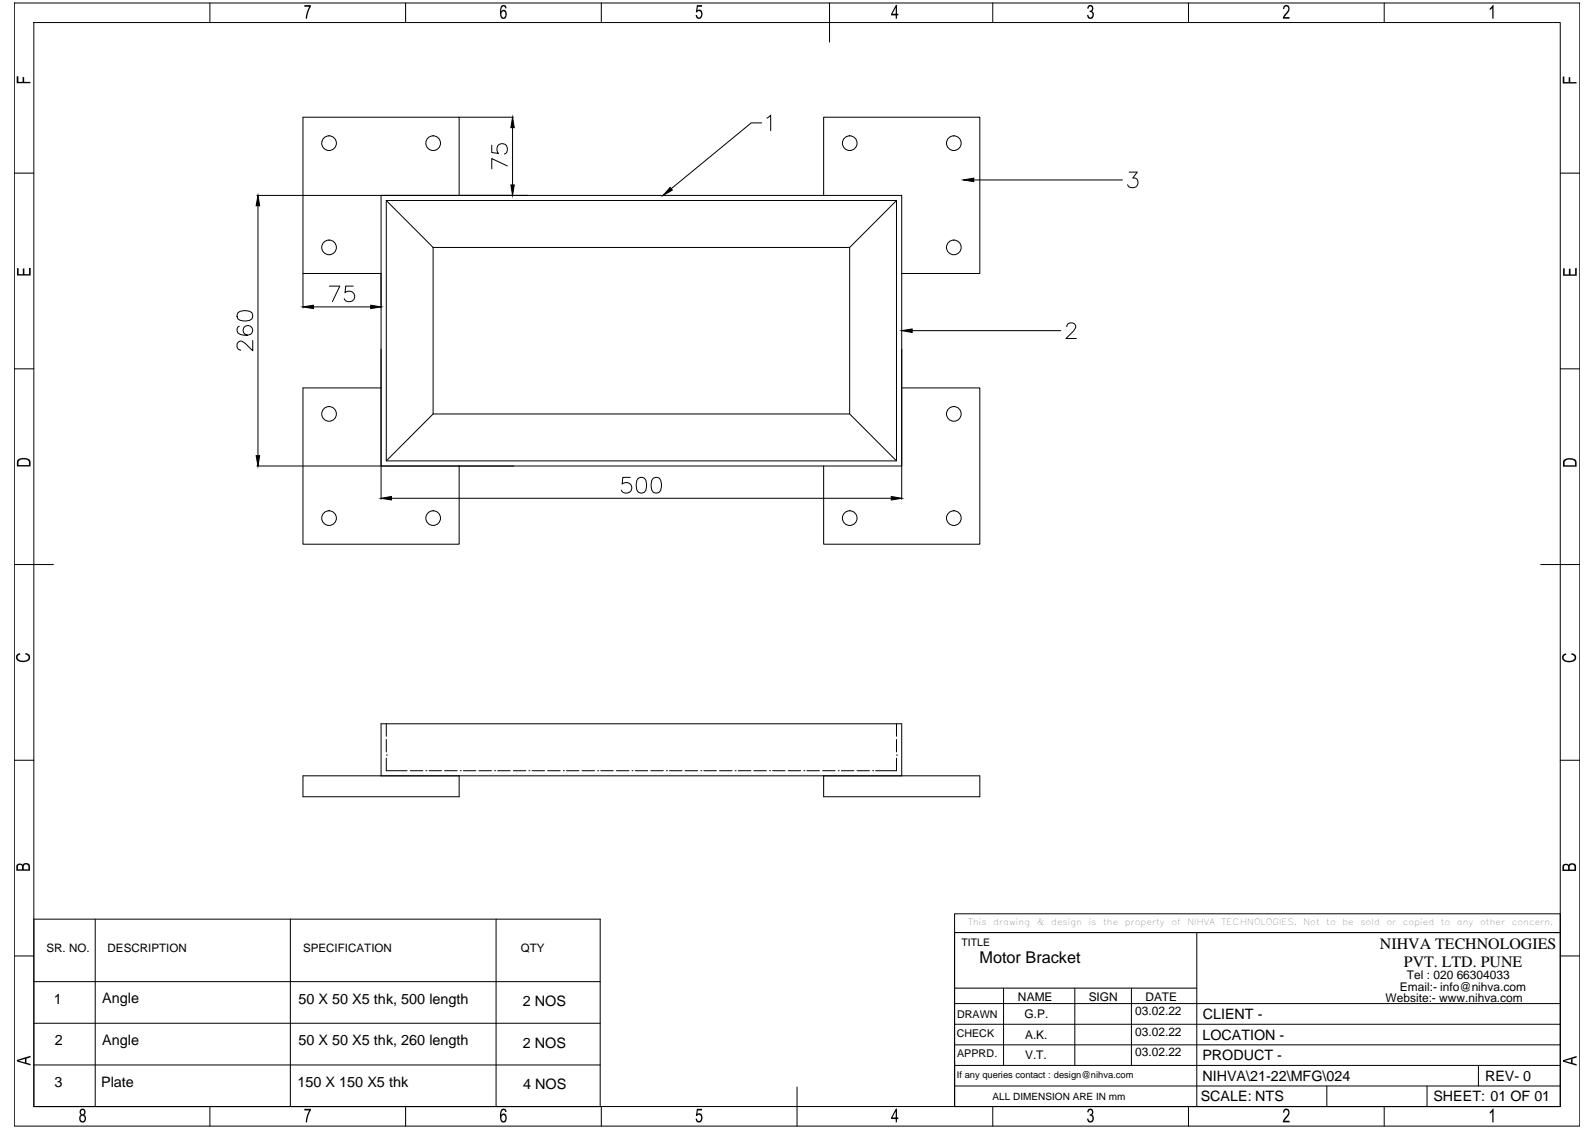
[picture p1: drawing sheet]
<svg xmlns="http://www.w3.org/2000/svg" width="594mm" height="420mm" viewBox="0 0 594 420" stroke-linecap="round" stroke-linejoin="round" font-family="sans-serif">
<!-- layer: 0 -->
<g fill="none" stroke="#000" stroke-width=".37">
<path d="M5.3 1.1h583.1v418.4h-583.1zM12.6 8.4h568.5v403.8h-568.5zM78.2 1.1v7.3M151.1 1.1v7.3M224 1.1v7.3M309 1.1v14.6M369.8 1.1v7.3M442.7 1.1v7.3M515.6 1.1v7.3M171 43.7h20.3M183.2 54.1v2.7l2.5 .3a2.05 2.05 0 0 1-.1-3.1 2.05 2.05 0 0 1 3 .4 2.05 2.05 0 0 1-.7 3M190.9 47.6v21.3"/>
<path d="M283.7 45.8h-3.9l-29.8 24.5M285.7 44l1.3-1.1v5.8M5.3 64.5h7.3M95.7 72.8h100.9M96.1 76.6v93.1M141.9 72.8h194v100.8h-194zM143.9 74.7h190v97h-190zM143.9 74.7l17.4 17.5M171 72.8v-29.1h-58.2v58.2h29.1v12.8M189 61.8l-5.8-2.7v3.8M306.8 72.8v-29.1h58.1v58.2h-29M333.9 74.7l-17.4 17.5"/>
<path d="M362.7 67h55.4M420.6 64.1h3l-1.7 2.2a1.87 1.87 0 0 1 2 2.2 1.87 1.87 0 0 1-2.5 1.4l-.8-.2-.6-.9M581.1 64.5h7.3M161.3 92.2h155.2v62h-155.2zM88.6 116.5a4.6 4.6 0 0 1 5.2 0 1.89 1.89 0 0 1-.8 2.8 5 5 0 0 1-4.4-.5l-.3-.9zM112.8 101.9v12.8M116.7 114.3h21.4M122.7 106.6h3.9l-2.8 5.8M131.6 106.6h-2.8l-.3 2.4a2.06 2.06 0 0 1 3.1 0 2.06 2.06 0 0 1-.4 3.1 2.06 2.06 0 0 1-3-.8M5.3 137.4h7.3M89.1 121.5a1.68 1.68 0 0 0-.5 2.5 4.4 4.4 0 0 0 5.2 0 1.8 1.8 0 0 0-.8-2.6 1.8 1.8 0 0 0-2.4 1.2 1.8 1.8 0 0 0 1.6 2.3M94.1 126.8v3.9l-2.8-2.8a1.72 1.72 0 0 0-2.7-.3l-.3 .6v1.1a1.48 1.48 0 0 0 1.4 1.1"/>
<path d="M141.9 130.1v55.9M335.9 130.1v55.9M339.8 123.2h55.3M397.3 121.7a1.5 1.5 0 0 1 1.1-1.4h1.1a1.41 1.41 0 0 1 .9 2.2l-3.4 3.6h3.9M581.1 137.4h7.3M141.9 144.5h-29.1v58.2h58.2v-29.1M161.3 154.2l-17.4 17.5M316.5 154.2l17.4 17.5M335.9 144.5h29v58.2h-58.1v-29.1M95.7 173.6h95.7M234.7 177.8h-2.7l-.3 2.5a2.06 2.06 0 0 1 3.1 0 2.06 2.06 0 0 1-.4 3.1 2.06 2.06 0 0 1-3-.8M237.8 178.1a1.89 1.89 0 0 1 2.8 .8 5 5 0 0 1-.6 4.5 1.89 1.89 0 0 1-2.8-.8 5 5 0 0 1 .6-4.5z"/>
<path d="M243.3 178.1a1.89 1.89 0 0 1 2.8 .8 5 5 0 0 1-.5 4.5 1.89 1.89 0 0 1-2.8-.8 5 5 0 0 1 .5-4.5zM145.8 185.6h186.2M5.3 210.3h14.6M573.9 210.3h14.5M143.9 269.6v4.6M143.9 275.4v4.7M333.9 269.6v4.6M333.9 275.4v4.7M5.3 283.2h7.3M141.9 289v-19.4h194v19.4M143.9 281.2h.1M143.9 282.4v4.7h7.7"/>
<path d="M152.8 287.1h4.7M158.6 287.1h.1M159.8 287.1h4.7M165.6 287.1h4.7M171 289v7.8h-58.2v-7.8h252.1v7.8h-58.1v-7.8M171.4 287.1h.1M172.6 287.1h4.6M178.4 287.1h4.6M184.2 287.1h.1M185.4 287.1h4.6M191.2 287.1h4.7M197 287.1h.1"/>
<path d="M198.2 287.1h4.6M204 287.1h4.6M209.8 287.1h.1M211 287.1h4.6M216.8 287.1h4.6M222.6 287.1h.1M223.8 287.1h4.6M229.6 287.1h4.7M235.4 287.1h.1M236.6 287.1h4.6M242.4 287.1h4.6M248.2 287.1h.1"/>
<path d="M249.4 287.1h4.6M255.2 287.1h4.6M261 287.1h.1M262.2 287.1h4.6M268 287.1h4.7M273.8 287.1h.1M275 287.1h4.6M280.8 287.1h4.6M286.6 287.1h.1M287.8 287.1h4.6M293.6 287.1h4.6M299.4 287.1h.1"/>
<path d="M300.6 287.1h4.6M306.4 287.1h4.7M312.2 287.1h.1M313.4 287.1h4.6M319.2 287.1h4.6M325 287.1h.1M333.9 281.2h.1M333.9 282.4v4.7h-7.7M581.1 283.2h7.3M5.3 356.1h7.3M12.6 342.4h210.9v69.8h-210.9zM35.5 342.4v69.8"/>
<path d="M108.1 342.4v69.8M184.8 342.4v69.8M355.5 340.4h225.6v7h-225.6zM355.5 347.4h225.6v64.8h-225.6zM355.5 347.4v64.8M359.4 347.4h221.7M445.8 347.4v64.8M581.1 356.1h7.3M12.6 365.6h210.9M355.5 373.8h225.6M355.5 368.1h90.3M373.8 368.1v28.7"/>
<path d="M400.3 368.1v28.7M421.4 368.1v28.7M12.6 381.1h210.9M12.6 396.7h210.9M355.5 396.8h225.6M355.5 389.2h225.6M355.5 381.5h225.6M550.7 396.8v7.7M12.6 412.2h210.9M78.2 412.2v7.3M151.1 412.2v7.3M224 412.2v7.3"/>
<path d="M296.9 404.9v14.6M355.5 404.5h225.6M369.8 412.2v7.3M372.6 412.2h208.5M442.7 412.2v7.3M494.2 404.5v7.7M515.6 412.2v7.3M531.5 404.5v7.7"/>
<circle cx="122.6" cy="53.3" r="2.73"/>
<circle cx="161.3" cy="53.3" r="2.73"/>
<circle cx="316.5" cy="53.3" r="2.73"/>
<circle cx="355.3" cy="53.3" r="2.73"/>
<circle cx="122.6" cy="92.2" r="2.73"/>
<circle cx="355.3" cy="92.2" r="2.73"/>
<circle cx="122.6" cy="154.2" r="2.73"/>
<circle cx="355.3" cy="154.2" r="2.73"/>
<circle cx="122.6" cy="193" r="2.73"/>
<circle cx="161.3" cy="193" r="2.73"/>
<circle cx="316.5" cy="193" r="2.73"/>
<circle cx="355.3" cy="193" r="2.73"/>
</g>
<g fill="#000">
<path d="M113.4 1.9h2.4l-1.2 3.2-.2 1.9h-.5l.1-1.4 1.2-3.1h-1.8zM259.6 1.9h1.9v.6h-1.6l-.2 1.4 .6-.3 .6 .1 .7 1.3-.2 1.3-.9 .7-.8-.1-.6-1.1 .5-.2 .3 .8 .5 .1 .4-.2 .3-.7v-.8l-.5-.6h-.6l-.4 .4-.4-.1zM405.3 2.2l1.1-.3 .8 .9-.1 1-.4 .4 .6 .6 .1 1-.3 .7-.7 .5-.9-.1-.6-1.3 .5-.1 .6 1 .7-.3 .1-1.4-.5-.3h-.5l.1-.5 .8-.4v-.7l-.7-.6-.3 .3-.3 .7-.5-.2zM478.3 2.2l1-.4 .9 .7v1.5l-1.8 2.4h1.9v.6h-2.5l.3-1 1.7-2.6-.2-.8-.5-.3-.5 .3-.2 .8-.5-.1zM556 1.8h.3v5.2h-.5v-4l-.9 .7v-.6zM6.2 28.4h.6v2.1h1.6v-1.8h.6v1.8h2.3v.5h-5.1zM582.1 28.5h.6v2.1h1.6v-1.8h.6v1.8h2.3v.5h-5.1zM6.3 99.9h.6v2.2h1.6v-2.1h.6v2.1h1.7v-2.3h.6v2.8h-5.1zM582.2 100h.6v2.2h1.6v-2.1h.5v2.1h1.8v-2.3h.6v2.8h-5.1zM6.3 243.9l1.1-.6 .2 .5-.7 .3-.4 .7 .3 .7 .7 .5 1.8 .1 1.1-.6 .2-1-.5-.5-.8-.3 .2-.5 1.5 .8 .2 1.4-.5 .7-1 .4-2.6-.1-1.1-1.1v-.8zM582.1 244l1.2-.6 .1 .5-.8 .4-.2 .7 .4 .8 .6 .3h1.7l1.2-.6 .1-1.1-1.2-.6 .2-.5 1.4 .7 .3 1.3-.5 .7-.6 .4-1.2 .3-1.3-.1-.9-.3-.7-.7-.1-1zM113.4 413h2.4l-1.1 2.9-.3 2.2h-.5l.1-1.4 1.2-3.1h-1.8z"/>
<path d="M259.6 413h1.9v.6h-1.6l-.2 1.4 .5-.3 .7 .1 .7 1.3-.2 1.3-1 .7-.7-.2-.6-1 .5-.2 .3 .8 .6 .1 .6-.9v-.8l-.4-.6-.6-.1-.4 .5-.5-.1zM405.3 413.3l.6-.4 .8 .2 .5 .8-.1 1a.39 .39 0 0 0-.3 .5 .39 .39 0 0 0 .4 .3l.2 1.2-.3 .8-.7 .4-.9-.1-.6-1.3 .5-.1 .2 .8 .6 .2 .6-.4 .1-.9-.4-.7h-.7l.1-.5 .8-.4-.1-.9-.6-.4-.6 1-.5-.2zM478.3 413.3l1.1-.4 .8 .7v1.5l-1.8 2.4h1.9v.6h-2.5l.3-1 1.7-2.6-.1-.6-.5-.5-.6 .3-.2 .8-.5-.1zM556 412.9h.3v5.2h-.5v-4l-.9 .7v-.6z"/>
<path d="M186.8 2.2l1.1-.3 .7 .8 .1 .4h-.5l-.3-.6-.5-.1-.6 .9-.1 1 .4-.5 .7-.1 .9 .9-.1 1.7-.8 .7-.8-.1-.7-1v-2.3zM187.1 4.3l-.3 .5v1l.4 .6 .5 .1 .5-.7v-1l-.3-.5z"/>
<path d="M333.7 1.8h.4v3.3h.5v.6h-.5v1.3h-.5v-1.3h-1.7v-.6zM333.6 2.9l-1.2 2.2h1.2z"/>
<path d="M6.6 171.3l1.8-.7 2.2 .3 .8 1v1.9h-5.1v-1.8zM7.3 171.4l-.4 .5v1.3h3.9v-1.1l-.4-.6-1.5-.4z"/>
<path d="M582.4 171.4l.5-.4 1.3-.3 2.1 .3 .9 .9v1.9h-5v-1.8zM583.1 171.6l-.4 .5v1.2h3.9v-1.4l-.7-.6-1.6-.1z"/>
<path d="M6.2 322.2l.8-.5 1 .1a.39 .39 0 0 0 .5 .4 .39 .39 0 0 0 .3-.5l1.1-.2 1.1 .5 .2 2.3h-5.1zM6.9 322.3l-.2 1.5h1.5l-.1-1.4-.6-.3zM9.1 322.1l-.3 .5v1.2h1.8l-.1-1.5-.5-.3z"/>
<path d="M582.2 322.2l.7-.5 1 .2a.61 .61 0 0 0 1-.3h1.1l.8 .4 .2 2.4h-5.1zM582.8 322.3l-.3 .4v1.2h1.6l-.1-1.4-.6-.3zM584.9 322.3l-.2 1.6h1.7l-.1-1.5-.6-.4z"/>
<path d="M6.3 394.8l5.1-1.6v.6l-1.6 .5v1.6l1.6 .4v.5l-5.1-1.4zM6.8 395.1l2.5 .6v-1.3z"/>
<path d="M582.2 394.9l5-1.6v.6l-1.5 .4v1.7l1.5 .4v.5l-5-1.5zM582.7 395.2l2.5 .6v-1.3z"/>
<path d="M29.9 413.4l1-.5 .9 .9v1l-.5 .5 .5 .4 .2 1-.2 .8-.5 .6h-.9l-.7-.6-.2-1.1 .3-.8a.36 .36 0 0 0 .4-.4 .36 .36 0 0 0-.5-.4zM30.5 413.5l-.3 1.1 .7 .5 .4-.4 .1-.7-.4-.5zM30.3 415.8l-.3 .4 .1 1 .4 .4h.5l.5-.6v-.8l-.5-.6z"/>
<path d="M186.7 413.4l1.1-.5 .8 .9 .1 .4h-.5l-.2-.5-.6-.3-.6 1-.1 1 .5-.6h.6l.9 .9-.1 1.7-.9 .7-.8-.1-.6-1-.1-1.9zM187 415.6l-.2 1.4 .8 .6 .6-.7v-1l-.6-.6z"/>
<path d="M333.7 412.9h.4v3.3h.5v.6h-.5v1.3h-.5v-1.3h-1.7v-.6zM333.6 413.9l-1.2 2.3h1.2z"/>
</g>
<path d="M190.9 43.7l.6 3.9h-1.2zM96.1 72.8l.6 3.8h-1.3zM190.3 68.9h1.2l-.6 3.9zM249.6 69.8l.8 1-3.4 2zM358.8 67l3.9-.6v1.3zM112.8 114.3l3.9-.6v1.2zM138.1 113.7l3.8 .6-3.8 .6zM335.9 123.2l3.9-.7v1.3zM95.4 169.7h1.3l-.6 3.9zM141.9 185.6l3.9-.7v1.3zM332 184.9l3.9 .7-3.9 .6z" fill="#000" stroke="#000" stroke-width=".37"/>
<text font-size="6.1" x="364.8" y="358.6">Motor Bracket</text>
<g font-size="5.9">
<text x="514" y="353.6">NIHVA TECHNOLOGIES</text>
<text x="522.9" y="360.3">PVT. LTD. PUNE</text>
</g>
<g font-size="5.4">
<text x="20" y="373.8">1</text>
<text x="38.1" y="373.8">Angle</text>
<text x="111.2" y="373.8">50 X 50 X5 thk, 500 length</text>
<text x="194.7" y="374.7">2 NOS</text>
<text x="20.4" y="389.3">2</text>
<text x="38.1" y="389.3">Angle</text>
<text x="111.2" y="389.3">50 X 50 X5 thk, 260 length</text>
<text x="194.7" y="390.3">2 NOS</text>
<text x="20.3" y="404.8">3</text>
<text x="37.7" y="404.8">Plate</text>
<text x="110.8" y="404.8">150 X 150 X5 thk</text>
<text x="194.8" y="405.8">4 NOS</text>
</g>
<g font-size="5.3">
<text x="448" y="379.5">CLIENT -</text>
<text x="447.9" y="387.2">LOCATION -</text>
<text x="447.8" y="394.9">PRODUCT -</text>
<text x="447.8" y="402.5">NIHVA\21-22\MFG\024</text>
<text x="553.1" y="402.5">REV- 0</text>
<text x="447.2" y="410.2">SCALE: NTS</text>
<text x="533.9" y="410.2">SHEET: 01 OF 01</text>
</g>
<g font-size="4.4">
<text x="524" y="364.8">Tel : 020 66304033</text>
<text x="521.4" y="369.2">Email:- info@nihva.com</text>
<text x="379.2" y="372.7">NAME</text>
<text x="405.5" y="372.7">SIGN</text>
<text x="426.6" y="372.7">DATE</text>
<text x="516.1" y="373.3">Website:- www.nihva.com</text>
<text x="381.6" y="379.3">G.P.</text>
<text x="422.8" y="378.2">03.02.22</text>
<text x="381.8" y="386.9">A.K.</text>
<text x="422.8" y="385.8">03.02.22</text>
<text x="381.8" y="394.6">V.T.</text>
<text x="422.8" y="393.5">03.02.22</text>
</g>
<g font-size="4.3">
<text x="17.3" y="354.4">SR. NO.</text>
<text x="40.1" y="354.4">DESCRIPTION</text>
<text x="112.9" y="354.4">SPECIFICATION</text>
<text x="194" y="354.4">QTY</text>
</g>
<g font-size="4">
<text x="356.5" y="379.3">DRAWN</text>
<text x="356.3" y="386.1">CHECK</text>
<text x="356.5" y="393.7">APPRD.</text>
</g>
<text font-size="3.9" x="358.1" y="352.3">TITLE</text>
<text font-size="3.7" x="369.7" y="409.7">ALL DIMENSION ARE IN mm</text>
<text font-size="3.5" x="356.4" y="401.7">If any queries contact : design@nihva.com</text>
<g font-size="3.2">
<text x="360.6" y="344.7">This</text>
<text x="370" y="344.7">drawing</text>
<text x="386.1" y="344.7">&amp;</text>
<text x="391.5" y="344.7">design</text>
<text x="405.5" y="344.7">is</text>
<text x="410.9" y="344.7">the</text>
<text x="418.9" y="344.7">property</text>
<text x="436.3" y="344.7">of</text>
<text x="442.3" y="344.7">NIHVA</text>
<text x="455" y="344.7">TECHNOLOGIES.</text>
<text x="485.4" y="344.7">Not</text>
<text x="494" y="344.7">to</text>
<text x="500" y="344.7">be</text>
<text x="506.7" y="344.7">sold</text>
<text x="516.4" y="344.7">or</text>
<text x="522.5" y="344.7">copied</text>
<text x="536.6" y="344.7">to</text>
<text x="542.6" y="344.7">any</text>
<text x="551.3" y="344.7">other</text>
<text x="563.1" y="344.7">concern.</text>
</g>
</svg>
